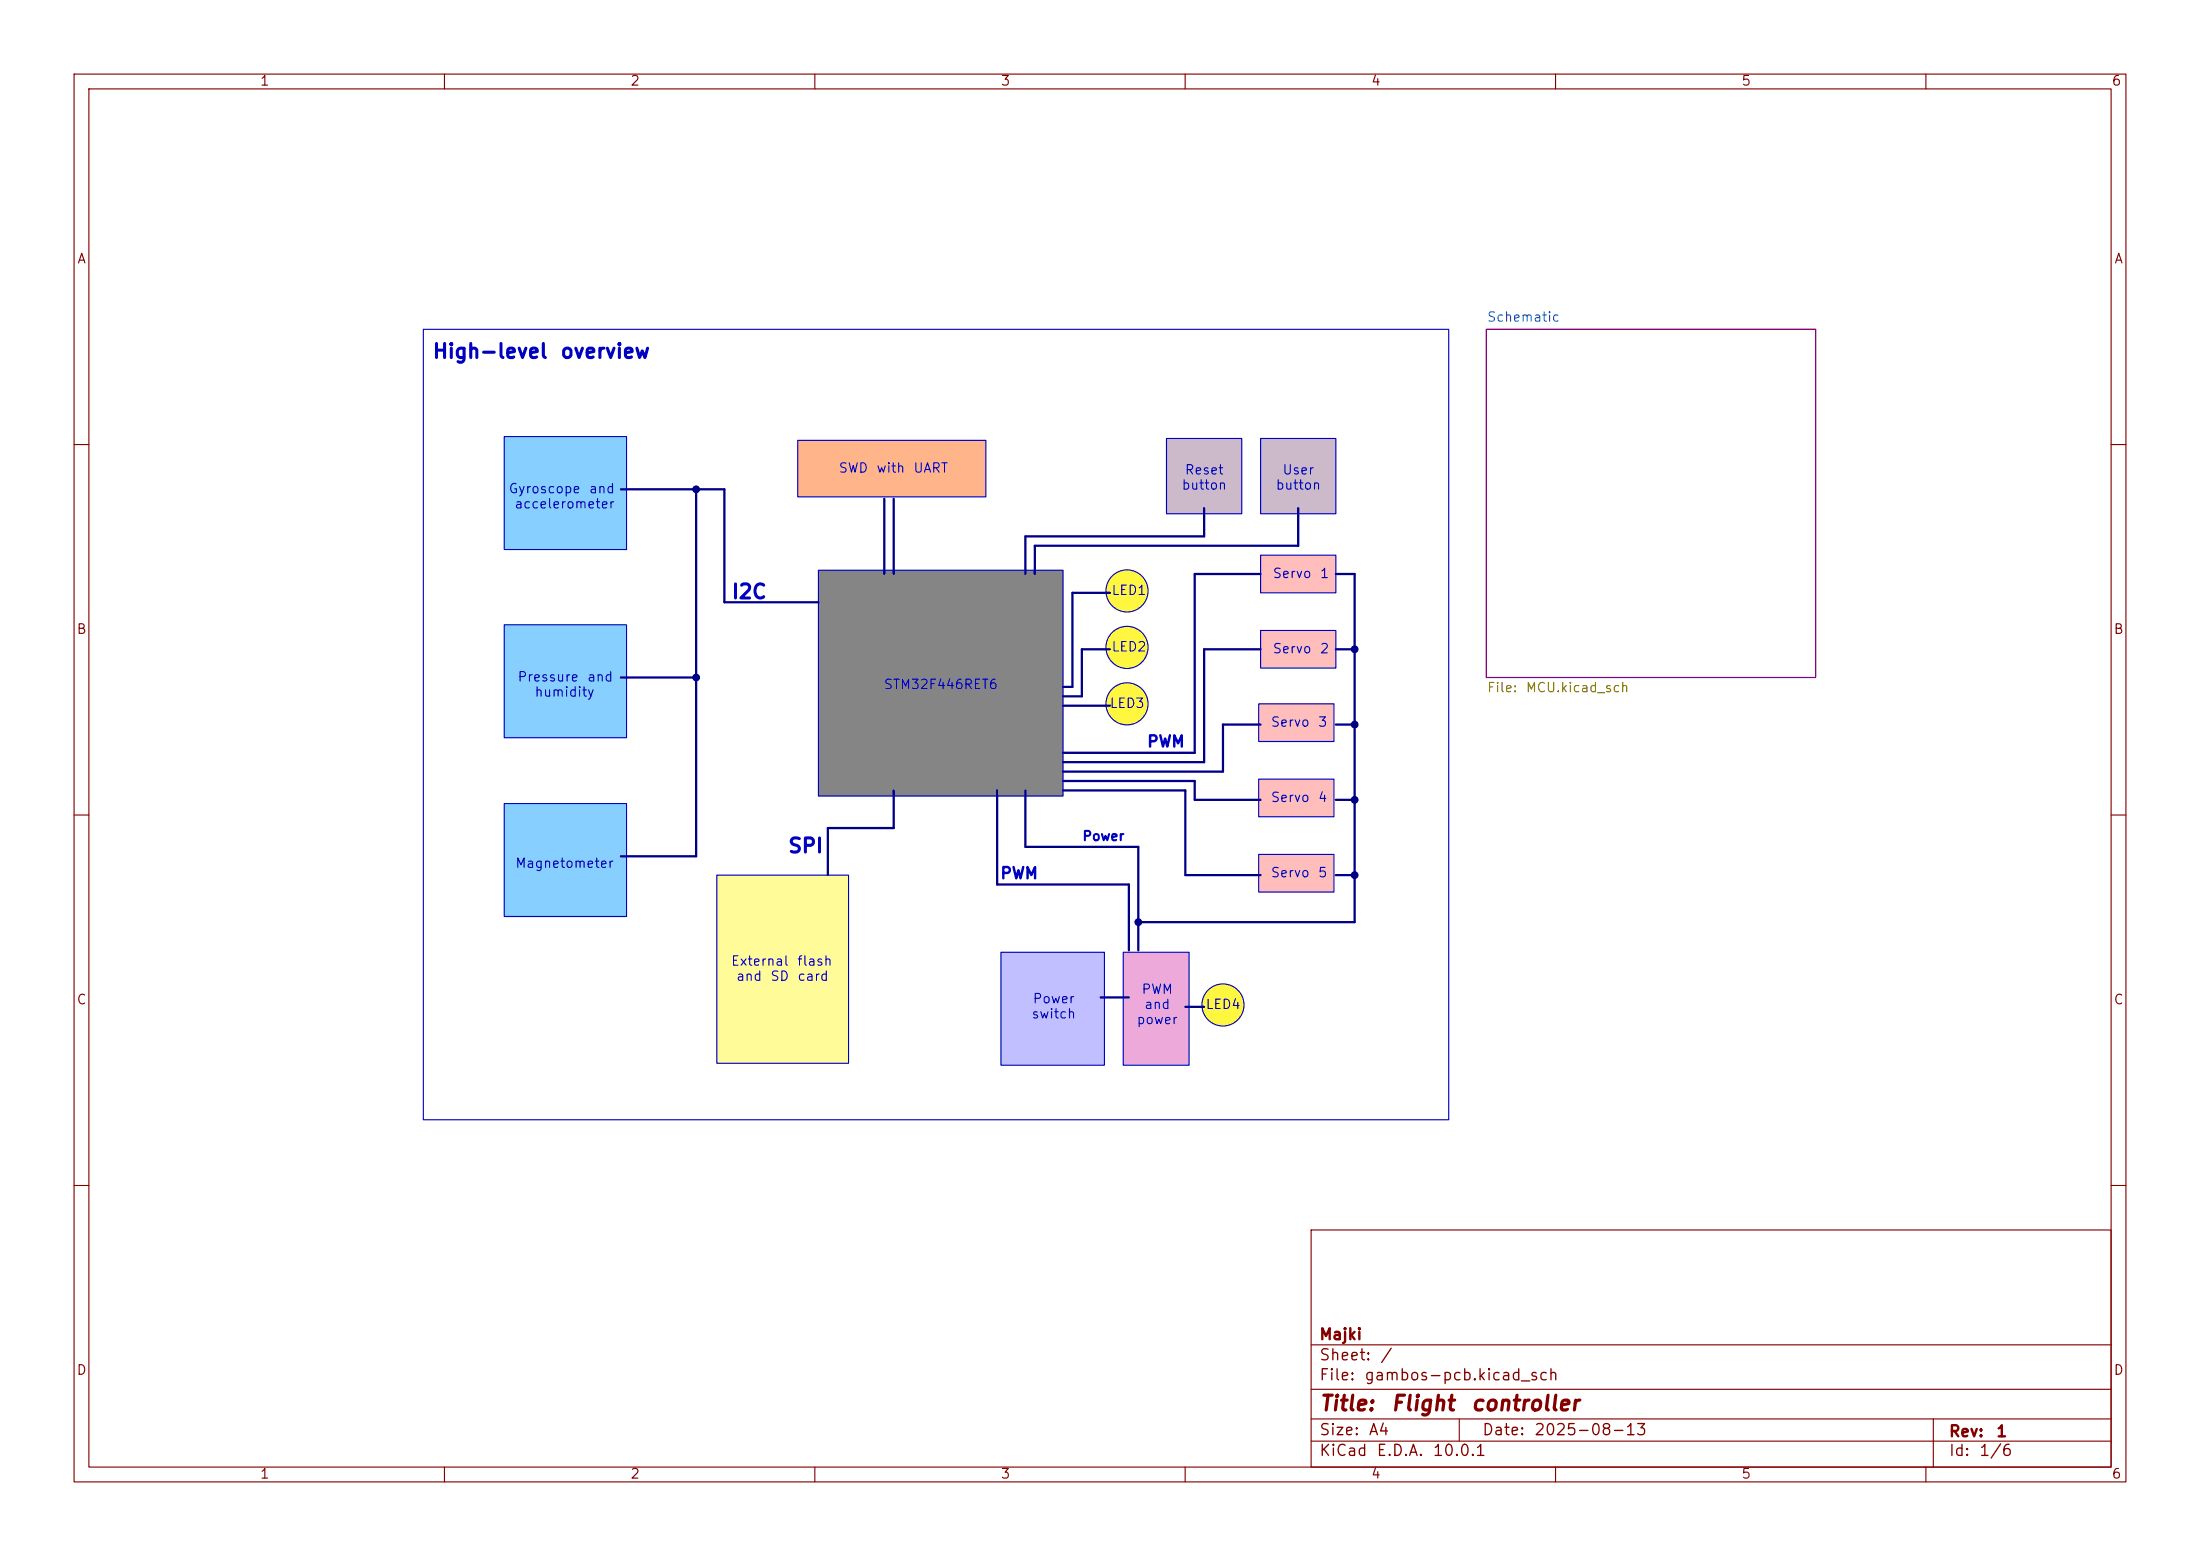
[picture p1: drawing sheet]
<svg xmlns="http://www.w3.org/2000/svg" width="297mm" height="210mm" viewBox="0 0 297 210" stroke-linecap="round" stroke-linejoin="round" font-family="sans-serif">
<g fill="none" stroke="#840000" stroke-width=".15">
<path d="M10 10h277v190h-277zM12 12h273v186h-273zM60 10v2M110 10v2M160 10v2M210 10v2M260 10v2M10 60h2M285 60h2M10 110h2M285 110h2M10 160h2"/>
<path d="M177 166h108v32h-108zM285 160h2M60 198v2M110 198v2M160 198v2M177 194.5h108M177 191.5h108M177 187.5h108M177 181.5h108M197 191.5v3M210 198v2M260 198v2"/>
<path d="M261 191.5v6.5"/>
</g>
<path d="M200.7 44.5h44.4v46.9h-44.4z" fill="none" stroke="#840084" stroke-width=".15"/>
<path d="M135.1 128.5h14v15.3h-14z" fill="#c1bfff"/>
<circle cx="152.1" cy="87.4" r="2.84" fill="#fff73f" stroke="#fff73f" stroke-width=".14"/>
<g fill="#86cfff">
<path d="M68.1 84.3h16.5v15.3h-16.5z"/>
<path d="M68.1 108.5h16.5v15.2h-16.5z"/>
</g>
<path d="M151.6 128.5h8.9v15.3h-8.9z" fill="#eea9db"/>
<path d="M96.8 118.1h17.8v25.4h-17.8z" fill="#fffb99"/>
<circle cx="165.1" cy="135.6" r="2.84" fill="#fff73f" stroke="#fff73f" stroke-width=".14"/>
<path d="M68.1 58.9h16.5v15.3h-16.5z" fill="#86cfff"/>
<circle cx="152.1" cy="95" r="2.84" fill="#fff73f" stroke="#fff73f" stroke-width=".14"/>
<path d="M110.5 77h33v30.4h-33z" fill="#858585"/>
<circle cx="152.1" cy="79.8" r="2.84" fill="#fff73f" stroke="#fff73f" stroke-width=".14"/>
<path d="M107.7 59.4h25.4v7.7h-25.4z" fill="#ffb589"/>
<path d="M170.2 74.9h10.1v5.1h-10.1z" fill="#ffbebc"/>
<g fill="#ccbaca">
<path d="M157.5 59.2h10.1v10.1h-10.1z"/>
<path d="M170.2 59.2h10.1v10.1h-10.1z"/>
</g>
<g fill="#ffbebc">
<path d="M169.9 95h10.2v5.1h-10.2z"/>
<path d="M170.2 85.1h10.1v5.1h-10.1z"/>
<path d="M169.9 105.2h10.2v5h-10.2z"/>
<path d="M169.9 115.3h10.2v5.1h-10.2z"/>
</g>
<path d="M200.7 44.5h44.4v46.9h-44.4z" fill="none" stroke="#840084" stroke-width=".15"/>
<g fill="none" stroke="#000084" stroke-width=".3">
<path d="M83.8 66h14v15.3h12.7M94 66v49.6h-10.2M119.4 67.3v10.2M120.6 67.3v10.2M162.6 68.6v3.8h-24.2v5.1M170.2 77.5h-8.9v24.1h-17.8M175.3 68.6v5.1h-35.6v3.8M180.3 77.5h2.6v47h-29.2M83.8 91.4h10.2M143.5 95.3h6.4M149.9 80h-5.1v12.7h-1.3M149.9 87.6h-3.9v6.4h-2.5"/>
<path d="M170.2 97.8h-5.1v6.3h-21.6M170.2 87.6h-7.6v15.3h-19.1M180.3 97.8h2.6M180.3 87.6h2.6M120.6 106.7v5.1h-8.8v6.3M134.6 106.7v12.7h17.8v8.9M138.4 106.7v7.6h15.3v14M143.5 105.4h17.8v2.6h8.9M143.5 106.7h16.5v11.4h10.2M180.3 108h2.6M180.3 118.1h2.6M148.6 134.6h3.8"/>
<path d="M160 135.9h2.6"/>
</g>
<g fill="none" stroke="#0000c2" stroke-width=".15">
<path d="M57.1 44.5h138.5v106.6h-138.5zM68.1 58.9h16.5v15.3h-16.5zM107.7 59.4h25.4v7.7h-25.4zM157.5 59.2h10.1v10.1h-10.1zM170.2 59.2h10.1v10.1h-10.1zM110.5 77h33v30.4h-33zM170.2 74.9h10.1v5.1h-10.1zM68.1 84.3h16.5v15.3h-16.5zM169.9 95h10.2v5.1h-10.2zM170.2 85.1h10.1v5.1h-10.1zM68.1 108.5h16.5v15.2h-16.5zM96.8 118.1h17.8v25.4h-17.8z"/>
<path d="M169.9 105.2h10.2v5h-10.2zM169.9 115.3h10.2v5.1h-10.2zM135.1 128.5h14v15.3h-14zM151.6 128.5h8.9v15.3h-8.9z"/>
<circle cx="152.1" cy="79.8" r="2.84"/>
<circle cx="152.1" cy="87.4" r="2.84"/>
<circle cx="152.1" cy="95" r="2.84"/>
<circle cx="165.1" cy="135.6" r="2.84"/>
</g>
<g fill="#000084" stroke="#000084" stroke-width=".14">
<circle cx="182.9" cy="87.6" r=".46"/>
<circle cx="182.9" cy="108" r=".46"/>
<circle cx="182.9" cy="97.8" r=".46"/>
<circle cx="182.9" cy="118.1" r=".46"/>
<circle cx="153.7" cy="124.5" r=".46"/>
<circle cx="94" cy="91.4" r=".46"/>
<circle cx="94" cy="66" r=".46"/>
</g>
<g font-size="2" fill="#840000">
<text x="178" y="190.9">Title:</text>
<text x="187.7" y="190.9">Flight</text>
<text x="198.5" y="190.9">controller</text>
</g>
<g font-size="1.9" fill="#0000c2">
<text x="58.3" y="48.8">High-level</text>
<text x="75.5" y="48.8">overview</text>
<text x="98.7" y="81.3">I2C</text>
<text x="106.3" y="115.6">SPI</text>
</g>
<g font-size="1.5" fill="#0000c2">
<text x="154.7" y="101.2">PWM</text>
<text x="134.9" y="119">PWM</text>
</g>
<g font-size="1.5" fill="#840000">
<text x="178" y="184">Sheet:</text>
<text x="178" y="181.2">Majki</text>
<text x="186.2" y="184">/</text>
<text x="178" y="186.7">File:</text>
<text x="184.1" y="186.7">gambos-pcb.kicad_sch</text>
<text x="178" y="196.9">KiCad</text>
<text x="178" y="194.1">Size:</text>
<text x="184.7" y="194.1">A4</text>
<text x="185.7" y="196.9">E.D.A.</text>
<text x="193.3" y="196.9">10.0.1</text>
<text x="200" y="194.1">Date:</text>
<text x="207" y="194.1">2025-08-13</text>
<text x="263" y="194.3">Rev:</text>
<text x="263" y="196.9">Id:</text>
<text x="267.1" y="196.9">1/6</text>
<text x="269.4" y="194.3">1</text>
</g>
<g font-size="1.3" fill="#840000">
<text x="35" y="11.9">1</text>
<text x="85" y="11.9">2</text>
<text x="135" y="11.9">3</text>
<text x="185" y="11.9">4</text>
<text x="235" y="11.9">5</text>
<text x="285" y="11.9">6</text>
<text x="10.3" y="35.9">A</text>
<text x="285.3" y="35.9">A</text>
<text x="10.3" y="85.9">B</text>
<text x="285.3" y="85.9">B</text>
<text x="10.3" y="135.9">C</text>
<text x="285.3" y="135.9">C</text>
<text x="10.3" y="185.9">D</text>
<text x="285.3" y="185.9">D</text>
<text x="35" y="199.9">1</text>
<text x="85" y="199.9">2</text>
<text x="135" y="199.9">3</text>
<text x="185" y="199.9">4</text>
<text x="235" y="199.9">5</text>
<text x="285" y="199.9">6</text>
</g>
<text font-size="1.3" fill="#008484" x="200.7" y="43.7">Schematic</text>
<g font-size="1.3" fill="#0000c2">
<text x="113.1" y="64.1">SWD</text>
<text x="118.2" y="64.1">with</text>
<text x="123.2" y="64.1">UART</text>
<text x="159.9" y="64.4">Reset</text>
<text x="173" y="64.4">User</text>
<text x="68.6" y="66.9">Gyroscope</text>
<text x="69.4" y="68.9">accelerometer</text>
<text x="79.4" y="66.9">and</text>
<text x="159.4" y="66.4">button</text>
<text x="172.1" y="66.4">button</text>
<text x="150" y="80.6">LED1</text>
<text x="171.7" y="78.3">Servo</text>
<text x="178.1" y="78.3">1</text>
<text x="150" y="88.2">LED2</text>
<text x="171.7" y="88.5">Servo</text>
<text x="178.1" y="88.5">2</text>
<text x="69.8" y="92.3">Pressure</text>
<text x="72.1" y="94.3">humidity</text>
<text x="79.2" y="92.3">and</text>
<text x="119.2" y="93.3">STM32F446RET6</text>
<text x="149.7" y="95.9">LED3</text>
<text x="171.5" y="98.4">Servo</text>
<text x="177.8" y="98.4">3</text>
<text x="146" y="113.8">Power</text>
<text x="171.5" y="108.6">Servo</text>
<text x="177.8" y="108.6">4</text>
<text x="69.5" y="117.5">Magnetometer</text>
<text x="171.5" y="118.7">Servo</text>
<text x="177.8" y="118.7">5</text>
<text x="98.6" y="130.7">External</text>
<text x="107.5" y="130.7">flash</text>
<text x="99.3" y="132.7">and</text>
<text x="103.9" y="132.7">SD</text>
<text x="107.6" y="132.7">card</text>
<text x="139.2" y="137.8">switch</text>
<text x="139.3" y="135.7">Power</text>
<text x="154" y="134.5">PWM</text>
<text x="154.4" y="136.5">and</text>
<text x="162.7" y="136.5">LED4</text>
<text x="153.4" y="138.5">power</text>
</g>
<g font-size="1.3" fill="#848400">
<text x="200.7" y="93.8">File:</text>
<text x="205.9" y="93.8">MCU.kicad_sch</text>
</g>
</svg>
